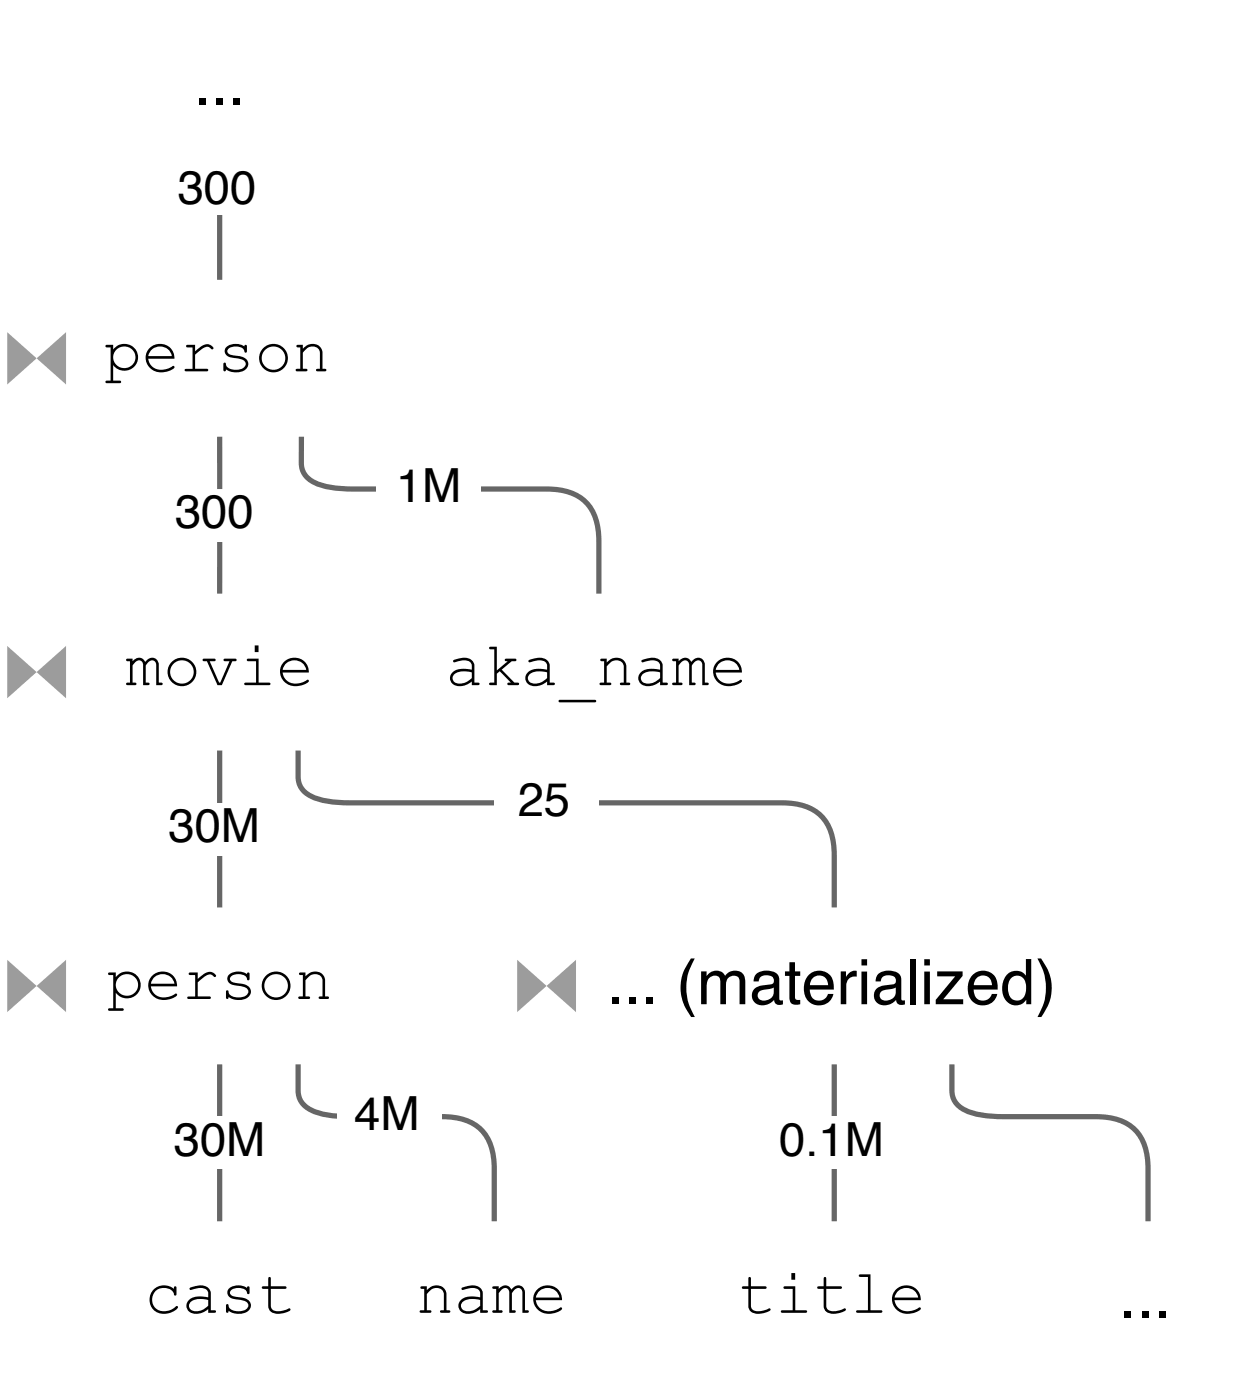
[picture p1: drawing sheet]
<svg xmlns="http://www.w3.org/2000/svg" width="60mm" height="68mm" viewBox="0 0 60 68" stroke-linecap="round" stroke-linejoin="round" font-family="sans-serif">
<path d="M10.6 7.8v5.7M10.6 36.3v7.6M10.6 26.2v2.5M14.4 36.3v1.3a1.2 1.2 0 0 0 1.1 1.1l1.5 .1h20.8a2.24 2.24 0 0 1 2.6 2.6v2.5M14.6 21.1v1.3a1.19 1.19 0 0 0 1.1 1.1l1.4 .2h9.3a2.24 2.24 0 0 1 2.6 2.5v2.5M10.6 51.5v7.6M14.4 51.5v1.3a1.2 1.2 0 0 0 1.1 1.1l1.5 .1h4.4a2.24 2.24 0 0 1 2.5 2.6v2.5M40.4 51.5v7.6M46.1 51.5v1.3a1.2 1.2 0 0 0 1.1 1.1l1.4 .1h4.4a2.24 2.24 0 0 1 2.5 2.6v2.5" fill="none" stroke="#666" stroke-width=".25"/>
<g fill="#fff">
<path d="M7.9 7.8h5.4v2.6h-5.4z"/>
<path d="M6.8 38.8h7.6v2.6h-7.6z"/>
<path d="M6.8 54h7.6v2.6h-7.6z"/>
</g>
<g fill="#9c9c9c">
<path d="M26.4 47.7l1.5-1.3v2.6z"/>
<path d="M25 46.4l1.4 1.3-1.4 1.3z"/>
</g>
<g fill="#fff">
<path d="M16.3 51.5h5.1v5.1h-5.1z"/>
<path d="M37.8 54h5.1v2.6h-5.1z"/>
<path d="M23.9 36.3h5.1v5.1h-5.1z"/>
<path d="M18.2 21.1h5.1v5.1h-5.1z"/>
<path d="M7.3 23.7h6.7v2.5h-6.7z"/>
</g>
<path d="M10.6 21.1v2.6" fill="none" stroke="#666" stroke-width=".25"/>
<g fill="#9c9c9c">
<path d="M1.8 47.7l1.4-1.3v2.6z"/>
<path d="M.3 46.4l1.5 1.3-1.5 1.3z"/>
<path d="M1.8 32.5l1.4-1.2v2.5z"/>
<path d="M.3 31.3l1.5 1.2-1.5 1.3z"/>
<path d="M1.8 17.3l1.4-1.2v2.5z"/>
<path d="M.3 16.1l1.5 1.2-1.5 1.3z"/>
</g>
<g font-size="3">
<text x="9.4" y="5.1">...</text>
<text x="5" y="18">person</text>
<text x="6.1" y="33.1">movie</text>
<text x="21.6" y="33.1">aka_name</text>
<text x="5.2" y="48.3">person</text>
<text x="29.3" y="48.6">... (materialized)</text>
<text x="7" y="63.5">cast</text>
<text x="20.1" y="63.5">name</text>
<text x="35.7" y="63.5">title</text>
<text x="54.1" y="63.8">...</text>
</g>
<g font-size="2.3">
<text x="8.6" y="9.9">300</text>
<text x="8.5" y="25.6">300</text>
<text x="19.2" y="24.3">1M</text>
<text x="8.2" y="40.7">30M</text>
<text x="25" y="39.5">25</text>
<text x="8.4" y="55.9">30M</text>
<text x="17.1" y="54.7">4M</text>
<text x="37.7" y="55.9">0.1M</text>
</g>
</svg>
